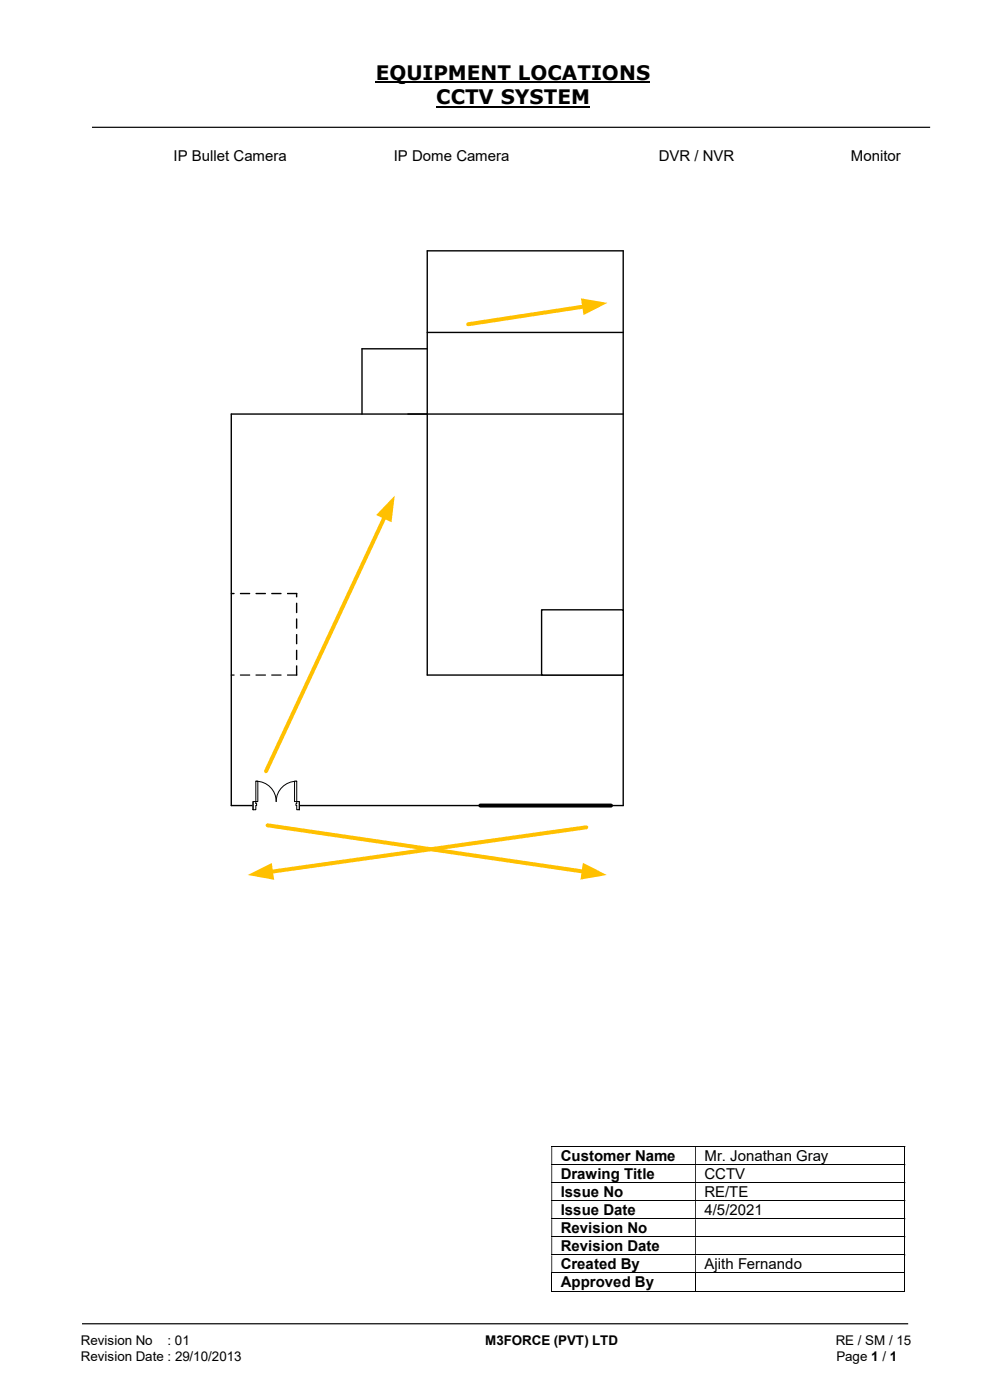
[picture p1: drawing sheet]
<svg xmlns="http://www.w3.org/2000/svg" width="210mm" height="297mm" viewBox="0 0 210 297" stroke-linecap="round" stroke-linejoin="round" font-family="sans-serif">
<path d="M79.7 17.5h58.2M92.5 22.6h32.6" fill="none" stroke="#000" stroke-width=".42"/>
<path d="M19.5 27h177.8M17.4 280.8h175.3" fill="none" stroke="#000" stroke-width=".25"/>
<g fill="none" stroke="#000" stroke-width=".21">
<path d="M117 243.2h74.9M117 247.1h74.9M117 250.9h74.9M117 254.7h74.9M117 258.6h74.9M192 243.3v3.7M192 247.2v3.6M192 251v3.6M192 254.8v3.7M192 258.7v3.6M117 262.4h74.9M117 266.2h74.9"/>
<path d="M117 270h74.9M117 273.9h30.4M117.1 270.1v3.9M147.5 270.1v3.9M147.6 273.9h44.3M192 262.5v3.6M192 266.3v3.7M192 270.1v3.9"/>
</g>
<g fill="#000">
<path d="M191.9 243.2h.2v.1h-.2zM117 243.3h.1v3.7h-.1zM147.4 243.3h.2v3.7h-.2z" fill-rule="evenodd"/>
<path d="M191.9 247h.2v.2h-.2zM117 247.2h.1v3.6h-.1zM147.4 247.2h.2v3.6h-.2z" fill-rule="evenodd"/>
<path d="M191.9 250.8h.2v.2h-.2zM117 251h.1v3.6h-.1zM147.4 251h.2v3.6h-.2z" fill-rule="evenodd"/>
<path d="M191.9 254.6h.2v.2h-.2zM117 254.8h.1v3.7h-.1zM147.4 254.8h.2v3.7h-.2z" fill-rule="evenodd"/>
<path d="M191.9 258.5h.2v.2h-.2zM117 258.7h.1v3.6h-.1zM147.4 258.7h.2v3.6h-.2z" fill-rule="evenodd"/>
<path d="M191.9 262.3h.2v.2h-.2zM117 262.5h.1v3.6h-.1zM147.4 262.5h.2v3.6h-.2z" fill-rule="evenodd"/>
<path d="M191.9 266.1h.2v.2h-.2zM117 266.3h.1v3.7h-.1zM147.4 266.3h.2v3.7h-.2z" fill-rule="evenodd"/>
</g>
<g fill="#000">
<path d="M191.9 270h.2v.1h-.2zM191.9 273.8h.2v.2h-.2z"/>
<path d="M60.9 125.8h2l.2 .1-.2 .2h-1.9zM57.6 125.8h2l.1 .1-.1 .2h-1.9zM54.2 125.8h2.1l.1 .1-.1 .2h-1.9zM50.9 125.8h2.1l.1 .1-.1 .2h-2zM49 125.8h.6l.2 .1-.2 .2h-.5z"/>
</g>
<path d="M90.6 70.5h41.6M90.6 74h-13.8v13.8M132.2 87.8h-83.1v83.1h83.1v-117.7h-41.6v90h41.6" fill="none" stroke="#000" stroke-width=".3"/>
<path d="M101.9 170.9h27.7" fill="none" stroke="#000" stroke-width=".85"/>
<path d="M124 65l-24.7 3.8" fill="none" stroke="#ffc000" stroke-width=".85"/>
<path d="M123.2 63.3l5.7 1-5.1 2.5z" fill="#ffc000"/>
<path d="M81.6 109.6l-25.2 54" fill="none" stroke="#ffc000" stroke-width=".85"/>
<path d="M83.7 105.2l-.6 5.6-3.3-1.5z" fill="#ffc000"/>
<path d="M124.4 175.5l-67 9.5" fill="none" stroke="#ffc000" stroke-width=".85"/>
<path d="M52.5 185.6l5.2-2.5 .5 3.5z" fill="#ffc000"/>
<path d="M53.7 170h9.8v1.8h-9.8z" fill="#fff"/>
<path d="M53.7 170h9.8v1.8h-9.8z" fill="none" stroke="#fff" stroke-width=".21"/>
<path d="M62.9 170.1v1.7h.6v-1.7zM53.7 170.1h.6v1.7h-.6z" fill-rule="evenodd" fill="#fff"/>
<path d="M54.3 170.5v-.4h-.6v1.7h.6v-.9M62.9 170.5v-.4h.6v1.7h-.6v-.9" fill="none" stroke="#000" stroke-width=".21"/>
<path d="M62.8 170.5v.4h.1v-.4zM54.3 170.5h.1v.4h-.1z" fill-rule="evenodd" fill="#fff"/>
<path d="M53.7 170.1v1.7M54.3 165.7a4.3 4.3 0 0 1 4.3 4.4 4.3 4.3 0 0 1 4.3-4.4M54.3 170.5h.1v.4h-.1M62.9 170.5h-.1v.4h.1M63.5 170.1v1.7" fill="none" stroke="#000" stroke-width=".21"/>
<path d="M54.3 165.7h.4v4.4h-.4z" fill="#fff"/>
<path d="M54.3 165.7h.4v4.4h-.4z" fill="none" stroke="#000" stroke-width=".21"/>
<path d="M62.5 165.7h.4v4.4h-.4z" fill="#fff"/>
<path d="M62.5 165.7h.4v4.4h-.4z" fill="none" stroke="#000" stroke-width=".21"/>
<path d="M56.8 175.1l67 9.8" fill="none" stroke="#ffc000" stroke-width=".85"/>
<path d="M123.7 183l5 2.6-5.6 1z" fill="#ffc000"/>
<g fill="#000">
<path d="M62.8 141.2l.3 .1v1.9l-.2 .1-.1-.1zM62.8 137.9l.3 .1v1.9l-.2 .1-.1-.1zM62.8 134.5l.3 .1v2l-.2 .1-.1-.1zM62.8 131.2l.3 .1v2l-.2 .1-.1-.1zM62.8 127.9l.3 .1v1.9l-.2 .2-.1-.2zM62.8 125.8l.3 .1v.7l-.2 .1-.1-.1z"/>
<path d="M60.9 143.1h2l.2 .1-.2 .1h-1.9zM57.6 143.1h2l.1 .1-.1 .1h-1.9zM54.2 143.1h2.1l.1 .1-.1 .1h-1.9zM50.9 143.1h2.1l.1 .1-.1 .1h-2zM49 143.1l.8 .1-.7 .1z"/>
</g>
<path d="M114.9 129.4h17.3v13.8h-17.3z" fill="#fff"/>
<path d="M114.9 129.4h17.3v13.8h-17.3z" fill="none" stroke="#000" stroke-width=".3"/>
<g font-size="4.2">
<text x="79.7" y="17">EQUIPMENT LOCATIONS</text>
<text x="92.5" y="22.1">CCTV SYSTEM</text>
</g>
<g font-size="3.2">
<text x="36.8" y="34.1">IP Bullet Camera</text>
<text x="83.5" y="34.1">IP Dome Camera</text>
<text x="139.8" y="34.1">DVR / NVR</text>
<text x="180.5" y="34.1">Monitor</text>
<text x="119" y="246.3">Customer Name</text>
<text x="119" y="250.1">Drawing Title</text>
<text x="149.4" y="246.3">Mr. Jonathan Gray</text>
<text x="149.4" y="250.1">CCTV</text>
<text x="119" y="254">Issue No</text>
<text x="119" y="257.8">Issue Date</text>
<text x="149.4" y="254">RE/TE</text>
<text x="149.4" y="257.8">4/5/2021</text>
<text x="119" y="261.6">Revision No</text>
<text x="119" y="265.4">Revision Date</text>
<text x="119" y="269.3">Created By</text>
<text x="149.4" y="269.3">Ajith Fernando</text>
<text x="119" y="273.1">Approved By</text>
</g>
<g font-size="2.8">
<text x="17.1" y="285.4">Revision No</text>
<text x="35.5" y="285.4">: 01</text>
<text x="102.9" y="285.4">M3FORCE (PVT) LTD</text>
<text x="177.3" y="285.4">RE / SM / 15</text>
<text x="17.1" y="288.7">Revision Date : 29/10/2013</text>
<text x="177.4" y="288.7">Page 1 / 1</text>
</g>
</svg>
